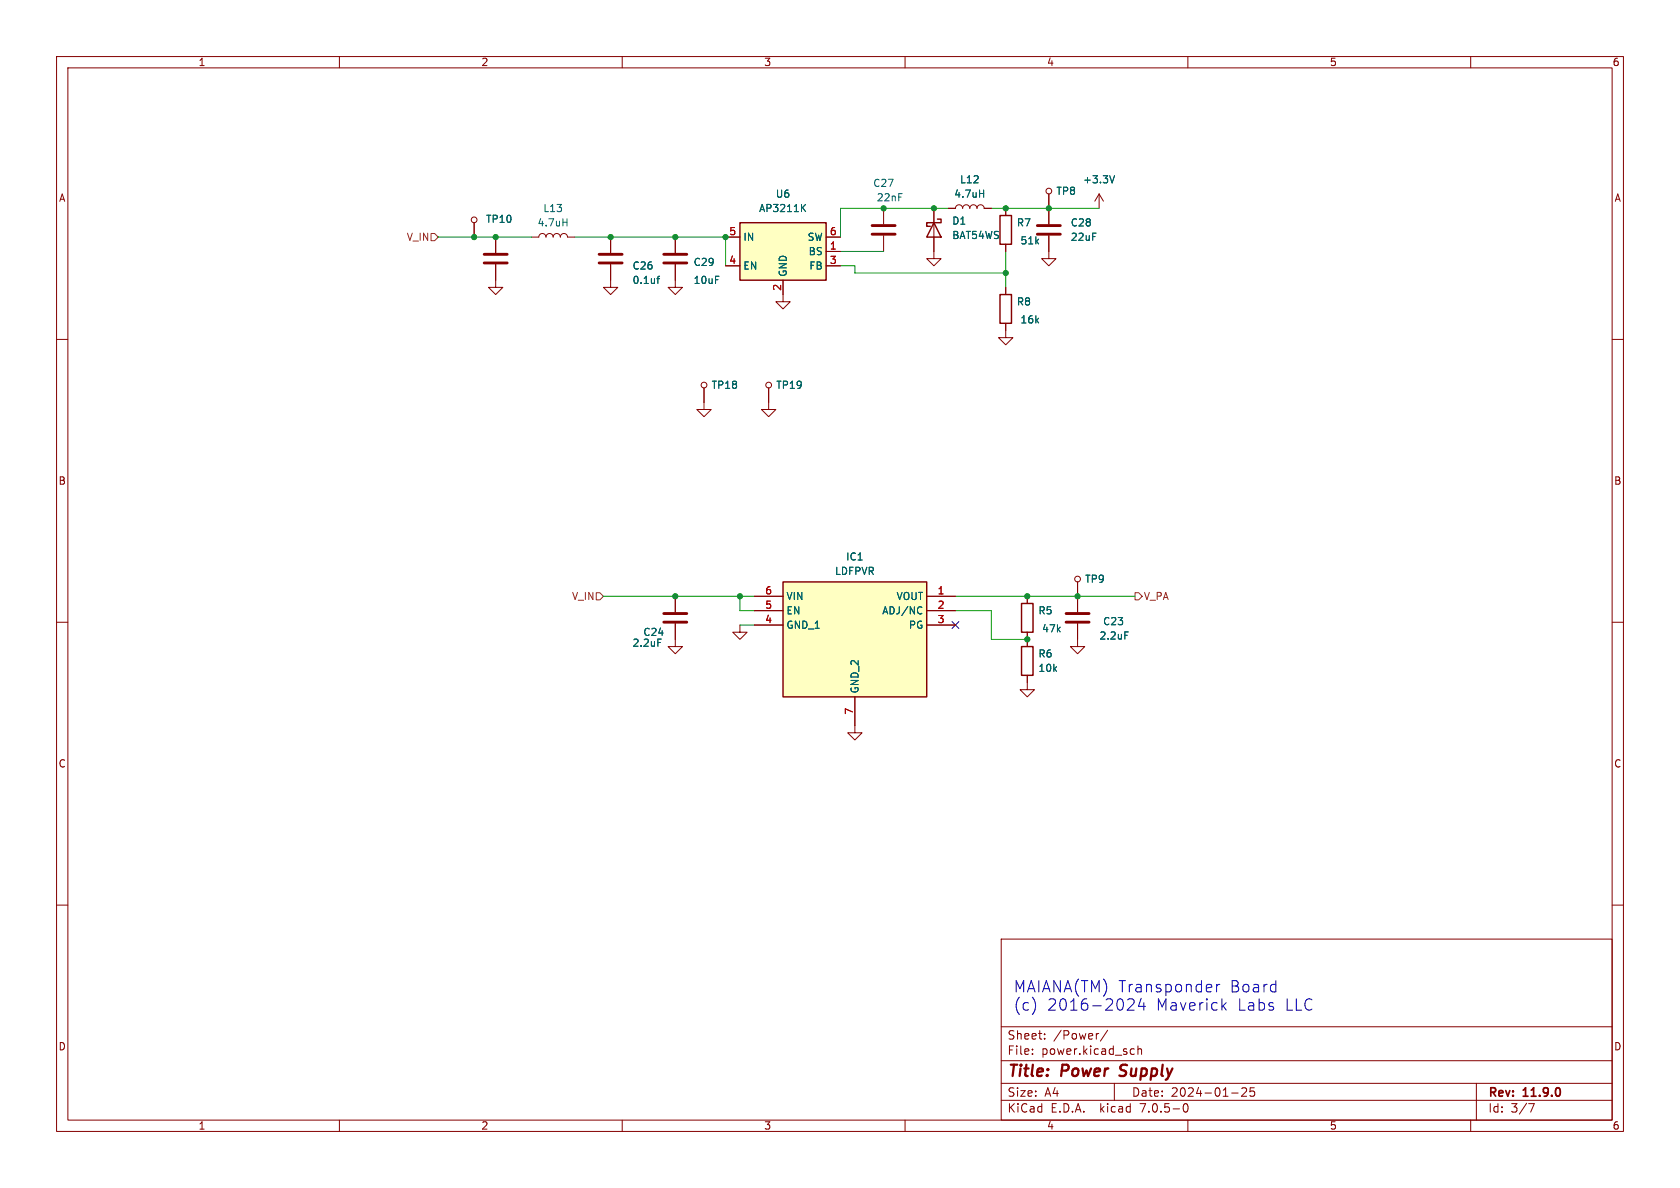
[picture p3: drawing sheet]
(kicad_sch (version 20230121) (generator eeschema)

 (paper "A4")

 (title_block
  (title "Power Supply")
  (date "2024-01-25")
  (rev "11.9.0"))

 (lib_symbols
  (symbol "Device:C" (pin_numbers hide) (pin_names (offset 0.254)) (in_bom yes) (on_board yes)
   (property "Reference" "C" (at 0.635 2.54 0) (effects (font (size 1.27 1.27)) (justify left)))
   (property "Value" "C" (at 0.635 -2.54 0) (effects (font (size 1.27 1.27)) (justify left)))
   (property "Footprint" "" (at 0.9652 -3.81 0) (effects (font (size 1.27 1.27)) hide))
   (property "Datasheet" "~" (at 0 0 0) (effects (font (size 1.27 1.27)) hide))
   (symbol "C_0_1"
    (polyline (pts (xy -2.032 -0.762) (xy 2.032 -0.762)) (stroke (width 0.508) (type default)) (fill (type none)))
    (polyline (pts (xy -2.032 0.762) (xy 2.032 0.762)) (stroke (width 0.508) (type default)) (fill (type none))))
   (symbol "C_1_1"
    (pin passive line (at 0 3.81 270) (length 2.794) (name "~" (effects (font (size 1.27 1.27)))) (number "1" (effects (font (size 1.27 1.27)))))
    (pin passive line (at 0 -3.81 90) (length 2.794) (name "~" (effects (font (size 1.27 1.27)))) (number "2" (effects (font (size 1.27 1.27)))))))
  (symbol "Device:D_Schottky" (pin_numbers hide) (pin_names (offset 1.016) hide) (in_bom yes) (on_board yes)
   (property "Reference" "D" (at 0 2.54 0) (effects (font (size 1.27 1.27))))
   (property "Value" "D_Schottky" (at 0 -2.54 0) (effects (font (size 1.27 1.27))))
   (property "Footprint" "" (at 0 0 0) (effects (font (size 1.27 1.27)) hide))
   (property "Datasheet" "~" (at 0 0 0) (effects (font (size 1.27 1.27)) hide))
   (symbol "D_Schottky_0_1"
    (polyline (pts (xy 1.27 0) (xy -1.27 0)) (stroke (width 0) (type default)) (fill (type none)))
    (polyline (pts (xy 1.27 1.27) (xy 1.27 -1.27) (xy -1.27 0) (xy 1.27 1.27)) (stroke (width 0.254) (type default)) (fill (type none)))
    (polyline (pts (xy -1.905 0.635) (xy -1.905 1.27) (xy -1.27 1.27) (xy -1.27 -1.27) (xy -0.635 -1.27) (xy -0.635 -0.635)) (stroke (width 0.254) (type default)) (fill (type none))))
   (symbol "D_Schottky_1_1"
    (pin passive line (at -3.81 0 0) (length 2.54) (name "K" (effects (font (size 1.27 1.27)))) (number "1" (effects (font (size 1.27 1.27)))))
    (pin passive line (at 3.81 0 180) (length 2.54) (name "A" (effects (font (size 1.27 1.27)))) (number "2" (effects (font (size 1.27 1.27)))))))
  (symbol "Device:L" (pin_numbers hide) (pin_names (offset 1.016) hide) (in_bom yes) (on_board yes)
   (property "Reference" "L" (at -1.27 0 90) (effects (font (size 1.27 1.27))))
   (property "Value" "L" (at 1.905 0 90) (effects (font (size 1.27 1.27))))
   (property "Footprint" "" (at 0 0 0) (effects (font (size 1.27 1.27)) hide))
   (property "Datasheet" "~" (at 0 0 0) (effects (font (size 1.27 1.27)) hide))
   (symbol "L_0_1"
    (arc (start 0 -2.54) (mid 0.6323 -1.905) (end 0 -1.27) (stroke (width 0) (type default)) (fill (type none)))
    (arc (start 0 -1.27) (mid 0.6323 -0.635) (end 0 0) (stroke (width 0) (type default)) (fill (type none)))
    (arc (start 0 0) (mid 0.6323 0.635) (end 0 1.27) (stroke (width 0) (type default)) (fill (type none)))
    (arc (start 0 1.27) (mid 0.6323 1.905) (end 0 2.54) (stroke (width 0) (type default)) (fill (type none))))
   (symbol "L_1_1"
    (pin passive line (at 0 3.81 270) (length 1.27) (name "1" (effects (font (size 1.27 1.27)))) (number "1" (effects (font (size 1.27 1.27)))))
    (pin passive line (at 0 -3.81 90) (length 1.27) (name "2" (effects (font (size 1.27 1.27)))) (number "2" (effects (font (size 1.27 1.27)))))))
  (symbol "Device:R" (pin_numbers hide) (pin_names (offset 0)) (in_bom yes) (on_board yes)
   (property "Reference" "R" (at 2.032 0 90) (effects (font (size 1.27 1.27))))
   (property "Value" "R" (at 0 0 90) (effects (font (size 1.27 1.27))))
   (property "Footprint" "" (at -1.778 0 90) (effects (font (size 1.27 1.27)) hide))
   (property "Datasheet" "~" (at 0 0 0) (effects (font (size 1.27 1.27)) hide))
   (symbol "R_0_1"
    (rectangle (start -1.016 -2.54) (end 1.016 2.54) (stroke (width 0.254) (type default)) (fill (type none))))
   (symbol "R_1_1"
    (pin passive line (at 0 3.81 270) (length 1.27) (name "~" (effects (font (size 1.27 1.27)))) (number "1" (effects (font (size 1.27 1.27)))))
    (pin passive line (at 0 -3.81 90) (length 1.27) (name "~" (effects (font (size 1.27 1.27)))) (number "2" (effects (font (size 1.27 1.27)))))))
  (symbol "LDFPVR:LDFPVR" (in_bom yes) (on_board yes)
   (property "Reference" "IC" (at 31.75 7.62 0) (effects (font (size 1.27 1.27)) (justify left top)))
   (property "Value" "LDFPVR" (at 31.75 5.08 0) (effects (font (size 1.27 1.27)) (justify left top)))
   (property "Footprint" "SON65P200X200X100-7N-D" (at 31.75 -94.92 0) (effects (font (size 1.27 1.27)) (justify left top) hide))
   (property "Datasheet" "http://www.st.com/content/ccc/resource/technical/document/datasheet/3e/64/32/d3/73/04/4a/70/DM00099995.pdf/files/DM00099995.pdf/jcr:content/translations/en.DM00099995.pdf" (at 31.75 -194.92 0) (effects (font (size 1.27 1.27)) (justify left top) hide))
   (property "Height" "1" (at 31.75 -394.92 0) (effects (font (size 1.27 1.27)) (justify left top) hide))
   (property "Mouser Part Number" "511-LDFPVR" (at 31.75 -494.92 0) (effects (font (size 1.27 1.27)) (justify left top) hide))
   (property "Mouser Price/Stock" "https://www.mouser.co.uk/ProductDetail/STMicroelectronics/LDFPVR?qs=xLDY6iXSiQbeQdnd6kJYEg%3D%3D" (at 31.75 -594.92 0) (effects (font (size 1.27 1.27)) (justify left top) hide))
   (property "Manufacturer_Name" "STMicroelectronics" (at 31.75 -694.92 0) (effects (font (size 1.27 1.27)) (justify left top) hide))
   (property "Manufacturer_Part_Number" "LDFPVR" (at 31.75 -794.92 0) (effects (font (size 1.27 1.27)) (justify left top) hide))
   (symbol "LDFPVR_1_1"
    (rectangle (start 5.08 2.54) (end 30.48 -17.78) (stroke (width 0.254) (type default)) (fill (type background)))
    (pin passive line (at 0 0 0) (length 5.08) (name "VOUT" (effects (font (size 1.27 1.27)))) (number "1" (effects (font (size 1.27 1.27)))))
    (pin passive line (at 0 -2.54 0) (length 5.08) (name "ADJ/NC" (effects (font (size 1.27 1.27)))) (number "2" (effects (font (size 1.27 1.27)))))
    (pin passive line (at 0 -5.08 0) (length 5.08) (name "PG" (effects (font (size 1.27 1.27)))) (number "3" (effects (font (size 1.27 1.27)))))
    (pin passive line (at 35.56 -5.08 180) (length 5.08) (name "GND_1" (effects (font (size 1.27 1.27)))) (number "4" (effects (font (size 1.27 1.27)))))
    (pin passive line (at 35.56 -2.54 180) (length 5.08) (name "EN" (effects (font (size 1.27 1.27)))) (number "5" (effects (font (size 1.27 1.27)))))
    (pin passive line (at 35.56 0 180) (length 5.08) (name "VIN" (effects (font (size 1.27 1.27)))) (number "6" (effects (font (size 1.27 1.27)))))
    (pin passive line (at 17.78 -22.86 90) (length 5.08) (name "GND_2" (effects (font (size 1.27 1.27)))) (number "7" (effects (font (size 1.27 1.27)))))))
  (symbol "Regulator_Switching:AP3211K" (in_bom yes) (on_board yes)
   (property "Reference" "U" (at -7.62 6.35 0) (effects (font (size 1.27 1.27)) (justify left)))
   (property "Value" "AP3211K" (at 0 6.35 0) (effects (font (size 1.27 1.27)) (justify left)))
   (property "Footprint" "Package_TO_SOT_SMD:SOT-23-6" (at 17.78 -7.62 0) (effects (font (size 1.27 1.27)) hide))
   (property "Datasheet" "https://www.diodes.com/assets/Datasheets/AP3211.pdf" (at 0 8.89 0) (effects (font (size 1.27 1.27)) hide))
   (symbol "AP3211K_0_1"
    (rectangle (start -7.62 5.08) (end 7.62 -5.08) (stroke (width 0.254) (type default)) (fill (type background))))
   (symbol "AP3211K_1_1"
    (pin passive line (at 10.16 0 180) (length 2.54) (name "BS" (effects (font (size 1.27 1.27)))) (number "1" (effects (font (size 1.27 1.27)))))
    (pin power_in line (at 0 -7.62 90) (length 2.54) (name "GND" (effects (font (size 1.27 1.27)))) (number "2" (effects (font (size 1.27 1.27)))))
    (pin input line (at 10.16 -2.54 180) (length 2.54) (name "FB" (effects (font (size 1.27 1.27)))) (number "3" (effects (font (size 1.27 1.27)))))
    (pin input line (at -10.16 -2.54 0) (length 2.54) (name "EN" (effects (font (size 1.27 1.27)))) (number "4" (effects (font (size 1.27 1.27)))))
    (pin power_in line (at -10.16 2.54 0) (length 2.54) (name "IN" (effects (font (size 1.27 1.27)))) (number "5" (effects (font (size 1.27 1.27)))))
    (pin passive line (at 10.16 2.54 180) (length 2.54) (name "SW" (effects (font (size 1.27 1.27)))) (number "6" (effects (font (size 1.27 1.27)))))))
  (symbol "TestPads:TestPad-D1.2mm" (in_bom yes) (on_board yes)
   (property "Reference" "TP" (at 1.27 4.826 0) (effects (font (size 1.27 1.27))))
   (property "Value" "" (at 0 0 0) (effects (font (size 1.27 1.27))))
   (property "Footprint" "TestPads:TP_1.2MM" (at 0 0 0) (effects (font (size 1.27 1.27)) hide))
   (property "Datasheet" "" (at 0 0 0) (effects (font (size 1.27 1.27)) hide))
   (symbol "TestPad-D1.2mm_0_1"
    (circle (center 0 3.048) (radius 0.508) (stroke (width 0) (type default)) (fill (type none))))
   (symbol "TestPad-D1.2mm_1_1"
    (pin passive line (at 0 0 90) (length 2.54) (name "P" (effects (font (size 0 0)))) (number "1" (effects (font (size 0 0)))))))
  (symbol "power:+3.3V" (power) (pin_names (offset 0)) (in_bom yes) (on_board yes)
   (property "Reference" "#PWR" (at 0 -3.81 0) (effects (font (size 1.27 1.27)) hide))
   (property "Value" "+3.3V" (at 0 3.556 0) (effects (font (size 1.27 1.27))))
   (property "Footprint" "" (at 0 0 0) (effects (font (size 1.27 1.27)) hide))
   (property "Datasheet" "" (at 0 0 0) (effects (font (size 1.27 1.27)) hide))
   (symbol "+3.3V_0_1"
    (polyline (pts (xy -0.762 1.27) (xy 0 2.54)) (stroke (width 0) (type default)) (fill (type none)))
    (polyline (pts (xy 0 0) (xy 0 2.54)) (stroke (width 0) (type default)) (fill (type none)))
    (polyline (pts (xy 0 2.54) (xy 0.762 1.27)) (stroke (width 0) (type default)) (fill (type none))))
   (symbol "+3.3V_1_1"
    (pin power_in line (at 0 0 90) (length 0) hide (name "+3.3V" (effects (font (size 1.27 1.27)))) (number "1" (effects (font (size 1.27 1.27)))))))
  (symbol "power:GND" (power) (pin_names (offset 0)) (in_bom yes) (on_board yes)
   (property "Reference" "#PWR" (at 0 -6.35 0) (effects (font (size 1.27 1.27)) hide))
   (property "Value" "GND" (at 0 -3.81 0) (effects (font (size 1.27 1.27))))
   (property "Footprint" "" (at 0 0 0) (effects (font (size 1.27 1.27)) hide))
   (property "Datasheet" "" (at 0 0 0) (effects (font (size 1.27 1.27)) hide))
   (symbol "GND_0_1"
    (polyline (pts (xy 0 0) (xy 0 -1.27) (xy 1.27 -1.27) (xy 0 -2.54) (xy -1.27 -1.27) (xy 0 -1.27)) (stroke (width 0) (type default)) (fill (type none))))
   (symbol "GND_1_1"
    (pin power_in line (at 0 0 270) (length 0) hide (name "GND" (effects (font (size 1.27 1.27)))) (number "1" (effects (font (size 1.27 1.27))))))))

 (junction (at 181.61 105.41) (diameter 0) (color 0 0 0 0))
 (junction (at 165.1 36.83) (diameter 0) (color 0 0 0 0))
 (junction (at 181.61 113.03) (diameter 0) (color 0 0 0 0))
 (junction (at 119.38 41.91) (diameter 0) (color 0 0 0 0))
 (junction (at 156.21 36.83) (diameter 0) (color 0 0 0 0))
 (junction (at 87.63 41.91) (diameter 0) (color 0 0 0 0))
 (junction (at 119.38 105.41) (diameter 0) (color 0 0 0 0))
 (junction (at 185.42 36.83) (diameter 0) (color 0 0 0 0))
 (junction (at 177.8 48.26) (diameter 0) (color 0 0 0 0))
 (junction (at 107.95 41.91) (diameter 0) (color 0 0 0 0))
 (junction (at 128.27 41.91) (diameter 0) (color 0 0 0 0))
 (junction (at 177.8 36.83) (diameter 0) (color 0 0 0 0))
 (junction (at 190.5 105.41) (diameter 0) (color 0 0 0 0))
 (junction (at 130.81 105.41) (diameter 0) (color 0 0 0 0))
 (junction (at 83.82 41.91) (diameter 0) (color 0 0 0 0))

 (no_connect (at 168.91 110.49))

 (wire (pts (xy 177.8 48.26) (xy 177.8 50.8)) (stroke (width 0) (type default)))
 (wire (pts (xy 119.38 105.41) (xy 130.81 105.41)) (stroke (width 0) (type default)))
 (wire (pts (xy 185.42 36.83) (xy 194.31 36.83)) (stroke (width 0) (type default)))
 (wire (pts (xy 130.81 110.49) (xy 133.35 110.49)) (stroke (width 0) (type default)))
 (wire (pts (xy 148.59 41.91) (xy 148.59 36.83)) (stroke (width 0) (type default)))
 (wire (pts (xy 133.35 107.95) (xy 130.81 107.95)) (stroke (width 0) (type default)))
 (wire (pts (xy 77.47 41.91) (xy 83.82 41.91)) (stroke (width 0) (type default)))
 (wire (pts (xy 175.26 107.95) (xy 175.26 113.03)) (stroke (width 0) (type default)))
 (wire (pts (xy 130.81 105.41) (xy 133.35 105.41)) (stroke (width 0) (type default)))
 (wire (pts (xy 168.91 107.95) (xy 175.26 107.95)) (stroke (width 0) (type default)))
 (wire (pts (xy 151.13 46.99) (xy 151.13 48.26)) (stroke (width 0) (type default)))
 (wire (pts (xy 177.8 44.45) (xy 177.8 48.26)) (stroke (width 0) (type default)))
 (wire (pts (xy 106.68 105.41) (xy 119.38 105.41)) (stroke (width 0) (type default)))
 (wire (pts (xy 130.81 105.41) (xy 130.81 107.95)) (stroke (width 0) (type default)))
 (wire (pts (xy 175.26 36.83) (xy 177.8 36.83)) (stroke (width 0) (type default)))
 (wire (pts (xy 156.21 36.83) (xy 165.1 36.83)) (stroke (width 0) (type default)))
 (wire (pts (xy 87.63 41.91) (xy 93.98 41.91)) (stroke (width 0) (type default)))
 (wire (pts (xy 177.8 36.83) (xy 185.42 36.83)) (stroke (width 0) (type default)))
 (wire (pts (xy 165.1 36.83) (xy 167.64 36.83)) (stroke (width 0) (type default)))
 (wire (pts (xy 148.59 36.83) (xy 156.21 36.83)) (stroke (width 0) (type default)))
 (wire (pts (xy 128.27 41.91) (xy 128.27 46.99)) (stroke (width 0) (type default)))
 (wire (pts (xy 148.59 44.45) (xy 156.21 44.45)) (stroke (width 0) (type default)))
 (wire (pts (xy 175.26 113.03) (xy 181.61 113.03)) (stroke (width 0) (type default)))
 (wire (pts (xy 181.61 105.41) (xy 190.5 105.41)) (stroke (width 0) (type default)))
 (wire (pts (xy 151.13 48.26) (xy 177.8 48.26)) (stroke (width 0) (type default)))
 (wire (pts (xy 190.5 105.41) (xy 200.66 105.41)) (stroke (width 0) (type default)))
 (wire (pts (xy 119.38 41.91) (xy 128.27 41.91)) (stroke (width 0) (type default)))
 (wire (pts (xy 101.6 41.91) (xy 107.95 41.91)) (stroke (width 0) (type default)))
 (wire (pts (xy 107.95 41.91) (xy 119.38 41.91)) (stroke (width 0) (type default)))
 (wire (pts (xy 168.91 105.41) (xy 181.61 105.41)) (stroke (width 0) (type default)))
 (wire (pts (xy 148.59 46.99) (xy 151.13 46.99)) (stroke (width 0) (type default)))
 (wire (pts (xy 83.82 41.91) (xy 87.63 41.91)) (stroke (width 0) (type default)))

 (text "MAIANA(TM) Transponder Board\n(c) 2016-2024 Maverick Labs LLC" (at 179.07 179.07 0) (effects (font (size 2 2)) (justify left bottom)))

 (hierarchical_label "V_IN" (shape input) (at 106.68 105.41 180) (fields_autoplaced) (effects (font (size 1.27 1.27)) (justify right)))
 (hierarchical_label "V_PA" (shape output) (at 200.66 105.41 0) (fields_autoplaced) (effects (font (size 1.27 1.27)) (justify left)))
 (hierarchical_label "V_IN" (shape input) (at 77.47 41.91 180) (fields_autoplaced) (effects (font (size 1.27 1.27)) (justify right)))

 (symbol (lib_id "Device:C") (at 156.21 40.64 180) (unit 1) (in_bom yes) (on_board yes) (dnp no)
  (property "Reference" "C6" (at 154.305 32.385 0) (effects (font (size 1.27 1.27)) (justify right)))
  (property "Value" "22nF" (at 154.94 34.925 0) (effects (font (size 1.27 1.27)) (justify right)))
  (property "Footprint" "Capacitor_SMD:C_0603_1608Metric" (at 155.2448 36.83 0) (effects (font (size 1.27 1.27)) hide))
  (property "Datasheet" "~" (at 156.21 40.64 0) (effects (font (size 1.27 1.27)) hide)) (pin "1") (pin "2")
  (instances (project "transponder-11.9.0" (path "" (reference "C6") (unit 1)) (path "" (reference "C27") (unit 1)))))

 (symbol (lib_id "LDFPVR:LDFPVR") (at 168.91 105.41 0) (mirror y) (unit 1) (in_bom yes) (on_board yes) (dnp no)
  (property "Reference" "IC1" (at 151.13 98.425 0) (effects (font (size 1.27 1.27))))
  (property "Value" "LDFPVR" (at 151.13 100.965 0) (effects (font (size 1.27 1.27))))
  (property "Footprint" "KiCadFootprints:SON65P200X200X100-7N-D" (at 137.16 200.33 0) (effects (font (size 1.27 1.27)) (justify left top) hide))
  (property "Datasheet" "http://www.st.com/content/ccc/resource/technical/document/datasheet/3e/64/32/d3/73/04/4a/70/DM00099995.pdf/files/DM00099995.pdf/jcr:content/translations/en.DM00099995.pdf" (at 137.16 300.33 0) (effects (font (size 1.27 1.27)) (justify left top) hide))
  (property "Height" "1" (at 137.16 500.33 0) (effects (font (size 1.27 1.27)) (justify left top) hide))
  (property "Mouser Part Number" "511-LDFPVR" (at 137.16 600.33 0) (effects (font (size 1.27 1.27)) (justify left top) hide))
  (property "Mouser Price/Stock" "https://www.mouser.co.uk/ProductDetail/STMicroelectronics/LDFPVR?qs=xLDY6iXSiQbeQdnd6kJYEg%3D%3D" (at 137.16 700.33 0) (effects (font (size 1.27 1.27)) (justify left top) hide))
  (property "Manufacturer_Name" "STMicroelectronics" (at 137.16 800.33 0) (effects (font (size 1.27 1.27)) (justify left top) hide))
  (property "Manufacturer_Part_Number" "LDFPVR" (at 137.16 900.33 0) (effects (font (size 1.27 1.27)) (justify left top) hide)) (pin "1") (pin "2") (pin "3") (pin "4") (pin "5") (pin "6") (pin "7")
  (instances (project "transponder-11.9.0" (path "" (reference "IC1") (unit 1)))))

 (symbol (lib_id "power:GND") (at 138.43 52.07 0) (unit 1) (in_bom yes) (on_board yes) (dnp no) (fields_autoplaced)
  (property "Reference" "#PWR028" (at 138.43 58.42 0) (effects (font (size 1.27 1.27)) hide))
  (property "Value" "GND" (at 138.43 57.15 0) (effects (font (size 1.27 1.27)) hide))
  (property "Footprint" "" (at 138.43 52.07 0) (effects (font (size 1.27 1.27)) hide))
  (property "Datasheet" "" (at 138.43 52.07 0) (effects (font (size 1.27 1.27)) hide)) (pin "1")
  (instances (project "transponder-11.9.0" (path "" (reference "#PWR028") (unit 1)) (path "" (reference "#PWR037") (unit 1)))))

 (symbol (lib_id "TestPads:TestPad-D1.2mm") (at 135.89 71.12 0) (unit 1) (in_bom yes) (on_board yes) (dnp no) (fields_autoplaced)
  (property "Reference" "TP19" (at 137.16 68.072 0) (effects (font (size 1.27 1.27)) (justify left)))
  (property "Value" "~" (at 135.89 71.12 0) (effects (font (size 1.27 1.27))))
  (property "Footprint" "TestPads:TP_1.2MM" (at 135.89 71.12 0) (effects (font (size 1.27 1.27)) hide))
  (property "Datasheet" "" (at 135.89 71.12 0) (effects (font (size 1.27 1.27)) hide)) (pin "1")
  (instances (project "transponder-11.9.0" (path "" (reference "TP19") (unit 1)))))

 (symbol (lib_id "Device:R") (at 181.61 109.22 0) (unit 1) (in_bom yes) (on_board yes) (dnp no)
  (property "Reference" "R3" (at 183.515 107.95 0) (effects (font (size 1.27 1.27)) (justify left)))
  (property "Value" "47k" (at 184.15 111.125 0) (effects (font (size 1.27 1.27)) (justify left)))
  (property "Footprint" "Resistor_SMD:R_0603_1608Metric" (at 179.832 109.22 90) (effects (font (size 1.27 1.27)) hide))
  (property "Datasheet" "~" (at 181.61 109.22 0) (effects (font (size 1.27 1.27)) hide)) (pin "1") (pin "2")
  (instances (project "transponder-11.9.0" (path "" (reference "R3") (unit 1)) (path "" (reference "R5") (unit 1)))))

 (symbol (lib_id "Device:L") (at 171.45 36.83 90) (unit 1) (in_bom yes) (on_board yes) (dnp no) (fields_autoplaced)
  (property "Reference" "L12" (at 171.45 31.75 90) (effects (font (size 1.27 1.27))))
  (property "Value" "4.7uH" (at 171.45 34.29 90) (effects (font (size 1.27 1.27))))
  (property "Footprint" "Resistor_SMD:R_0805_2012Metric" (at 171.45 36.83 0) (effects (font (size 1.27 1.27)) hide))
  (property "Datasheet" "~" (at 171.45 36.83 0) (effects (font (size 1.27 1.27)) hide)) (pin "1") (pin "2")
  (instances (project "transponder-11.9.0" (path "" (reference "L12") (unit 1)))))

 (symbol (lib_id "Device:C") (at 190.5 109.22 180) (unit 1) (in_bom yes) (on_board yes) (dnp no)
  (property "Reference" "C6" (at 194.945 109.855 0) (effects (font (size 1.27 1.27)) (justify right)))
  (property "Value" "2.2uF" (at 194.31 112.395 0) (effects (font (size 1.27 1.27)) (justify right)))
  (property "Footprint" "Capacitor_SMD:C_0603_1608Metric" (at 189.5348 105.41 0) (effects (font (size 1.27 1.27)) hide))
  (property "Datasheet" "~" (at 190.5 109.22 0) (effects (font (size 1.27 1.27)) hide)) (pin "1") (pin "2")
  (instances (project "transponder-11.9.0" (path "" (reference "C6") (unit 1)) (path "" (reference "C19") (unit 1)) (path "" (reference "C23") (unit 1)))))

 (symbol (lib_id "TestPads:TestPad-D1.2mm") (at 190.5 105.41 0) (unit 1) (in_bom yes) (on_board yes) (dnp no) (fields_autoplaced)
  (property "Reference" "TP9" (at 191.77 102.362 0) (effects (font (size 1.27 1.27)) (justify left)))
  (property "Value" "~" (at 190.5 105.41 0) (effects (font (size 1.27 1.27))))
  (property "Footprint" "TestPads:TP_1.2MM" (at 190.5 105.41 0) (effects (font (size 1.27 1.27)) hide))
  (property "Datasheet" "" (at 190.5 105.41 0) (effects (font (size 1.27 1.27)) hide)) (pin "1")
  (instances (project "transponder-11.9.0" (path "" (reference "TP9") (unit 1)))))

 (symbol (lib_id "power:GND") (at 181.61 120.65 0) (unit 1) (in_bom yes) (on_board yes) (dnp no) (fields_autoplaced)
  (property "Reference" "#PWR028" (at 181.61 127 0) (effects (font (size 1.27 1.27)) hide))
  (property "Value" "GND" (at 181.61 125.73 0) (effects (font (size 1.27 1.27)) hide))
  (property "Footprint" "" (at 181.61 120.65 0) (effects (font (size 1.27 1.27)) hide))
  (property "Datasheet" "" (at 181.61 120.65 0) (effects (font (size 1.27 1.27)) hide)) (pin "1")
  (instances (project "transponder-11.9.0" (path "" (reference "#PWR028") (unit 1)) (path "" (reference "#PWR033") (unit 1)))))

 (symbol (lib_id "power:GND") (at 119.38 113.03 0) (unit 1) (in_bom yes) (on_board yes) (dnp no) (fields_autoplaced)
  (property "Reference" "#PWR028" (at 119.38 119.38 0) (effects (font (size 1.27 1.27)) hide))
  (property "Value" "GND" (at 119.38 118.11 0) (effects (font (size 1.27 1.27)) hide))
  (property "Footprint" "" (at 119.38 113.03 0) (effects (font (size 1.27 1.27)) hide))
  (property "Datasheet" "" (at 119.38 113.03 0) (effects (font (size 1.27 1.27)) hide)) (pin "1")
  (instances (project "transponder-11.9.0" (path "" (reference "#PWR028") (unit 1)) (path "" (reference "#PWR036") (unit 1)))))

 (symbol (lib_id "Device:C") (at 119.38 109.22 180) (unit 1) (in_bom yes) (on_board yes) (dnp no)
  (property "Reference" "C6" (at 113.665 111.76 0) (effects (font (size 1.27 1.27)) (justify right)))
  (property "Value" "2.2uF" (at 111.76 113.665 0) (effects (font (size 1.27 1.27)) (justify right)))
  (property "Footprint" "Capacitor_SMD:C_0603_1608Metric" (at 118.4148 105.41 0) (effects (font (size 1.27 1.27)) hide))
  (property "Datasheet" "~" (at 119.38 109.22 0) (effects (font (size 1.27 1.27)) hide)) (pin "1") (pin "2")
  (instances (project "transponder-11.9.0" (path "" (reference "C6") (unit 1)) (path "" (reference "C19") (unit 1)) (path "" (reference "C24") (unit 1)))))

 (symbol (lib_id "Device:C") (at 107.95 45.72 180) (unit 1) (in_bom yes) (on_board yes) (dnp no)
  (property "Reference" "C6" (at 111.76 46.99 0) (effects (font (size 1.27 1.27)) (justify right)))
  (property "Value" "0.1uf" (at 111.76 49.53 0) (effects (font (size 1.27 1.27)) (justify right)))
  (property "Footprint" "Capacitor_SMD:C_0603_1608Metric" (at 106.9848 41.91 0) (effects (font (size 1.27 1.27)) hide))
  (property "Datasheet" "~" (at 107.95 45.72 0) (effects (font (size 1.27 1.27)) hide)) (pin "1") (pin "2")
  (instances (project "transponder-11.9.0" (path "" (reference "C6") (unit 1)) (path "" (reference "C26") (unit 1)))))

 (symbol (lib_id "Device:R") (at 177.8 54.61 0) (unit 1) (in_bom yes) (on_board yes) (dnp no)
  (property "Reference" "R3" (at 179.705 53.34 0) (effects (font (size 1.27 1.27)) (justify left)))
  (property "Value" "16k" (at 180.34 56.515 0) (effects (font (size 1.27 1.27)) (justify left)))
  (property "Footprint" "Resistor_SMD:R_0603_1608Metric" (at 176.022 54.61 90) (effects (font (size 1.27 1.27)) hide))
  (property "Datasheet" "~" (at 177.8 54.61 0) (effects (font (size 1.27 1.27)) hide)) (pin "1") (pin "2")
  (instances (project "transponder-11.9.0" (path "" (reference "R3") (unit 1)) (path "" (reference "R8") (unit 1)))))

 (symbol (lib_id "power:GND") (at 165.1 44.45 0) (unit 1) (in_bom yes) (on_board yes) (dnp no) (fields_autoplaced)
  (property "Reference" "#PWR028" (at 165.1 50.8 0) (effects (font (size 1.27 1.27)) hide))
  (property "Value" "GND" (at 165.1 49.53 0) (effects (font (size 1.27 1.27)) hide))
  (property "Footprint" "" (at 165.1 44.45 0) (effects (font (size 1.27 1.27)) hide))
  (property "Datasheet" "" (at 165.1 44.45 0) (effects (font (size 1.27 1.27)) hide)) (pin "1")
  (instances (project "transponder-11.9.0" (path "" (reference "#PWR028") (unit 1)) (path "" (reference "#PWR041") (unit 1)))))

 (symbol (lib_id "power:+3.3V") (at 194.31 36.83 0) (unit 1) (in_bom yes) (on_board yes) (dnp no) (fields_autoplaced)
  (property "Reference" "#PWR043" (at 194.31 40.64 0) (effects (font (size 1.27 1.27)) hide))
  (property "Value" "+3.3V" (at 194.31 31.75 0) (effects (font (size 1.27 1.27))))
  (property "Footprint" "" (at 194.31 36.83 0) (effects (font (size 1.27 1.27)) hide))
  (property "Datasheet" "" (at 194.31 36.83 0) (effects (font (size 1.27 1.27)) hide)) (pin "1")
  (instances (project "transponder-11.9.0" (path "" (reference "#PWR043") (unit 1)))))

 (symbol (lib_id "Device:R") (at 181.61 116.84 0) (unit 1) (in_bom yes) (on_board yes) (dnp no) (fields_autoplaced)
  (property "Reference" "R3" (at 183.515 115.57 0) (effects (font (size 1.27 1.27)) (justify left)))
  (property "Value" "10k" (at 183.515 118.11 0) (effects (font (size 1.27 1.27)) (justify left)))
  (property "Footprint" "Resistor_SMD:R_0603_1608Metric" (at 179.832 116.84 90) (effects (font (size 1.27 1.27)) hide))
  (property "Datasheet" "~" (at 181.61 116.84 0) (effects (font (size 1.27 1.27)) hide)) (pin "1") (pin "2")
  (instances (project "transponder-11.9.0" (path "" (reference "R3") (unit 1)) (path "" (reference "R6") (unit 1)))))

 (symbol (lib_id "Device:D_Schottky") (at 165.1 40.64 270) (unit 1) (in_bom yes) (on_board yes) (dnp no) (fields_autoplaced)
  (property "Reference" "D1" (at 168.275 39.0525 90) (effects (font (size 1.27 1.27)) (justify left)))
  (property "Value" "BAT54WS" (at 168.275 41.5925 90) (effects (font (size 1.27 1.27)) (justify left)))
  (property "Footprint" "Diode_SMD:D_SOD-323" (at 165.1 40.64 0) (effects (font (size 1.27 1.27)) hide))
  (property "Datasheet" "~" (at 165.1 40.64 0) (effects (font (size 1.27 1.27)) hide)) (pin "1") (pin "2")
  (instances (project "transponder-11.9.0" (path "" (reference "D1") (unit 1)))))

 (symbol (lib_id "TestPads:TestPad-D1.2mm") (at 185.42 36.83 0) (unit 1) (in_bom yes) (on_board yes) (dnp no) (fields_autoplaced)
  (property "Reference" "TP8" (at 186.69 33.782 0) (effects (font (size 1.27 1.27)) (justify left)))
  (property "Value" "~" (at 185.42 36.83 0) (effects (font (size 1.27 1.27))))
  (property "Footprint" "TestPads:TP_1.2MM" (at 185.42 36.83 0) (effects (font (size 1.27 1.27)) hide))
  (property "Datasheet" "" (at 185.42 36.83 0) (effects (font (size 1.27 1.27)) hide)) (pin "1")
  (instances (project "transponder-11.9.0" (path "" (reference "TP8") (unit 1)))))

 (symbol (lib_id "Device:C") (at 87.63 45.72 180) (unit 1) (in_bom yes) (on_board yes) (dnp no)
  (property "Reference" "C6" (at 91.44 46.99 0) (effects (font (size 1.27 1.27)) (justify right) hide))
  (property "Value" "0.1uf" (at 91.44 49.53 0) (effects (font (size 1.27 1.27)) (justify right) hide))
  (property "Footprint" "Capacitor_SMD:C_0603_1608Metric" (at 86.6648 41.91 0) (effects (font (size 1.27 1.27)) hide))
  (property "Datasheet" "~" (at 87.63 45.72 0) (effects (font (size 1.27 1.27)) hide)) (pin "1") (pin "2")
  (instances (project "transponder-11.9.0" (path "" (reference "C6") (unit 1)) (path "" (reference "C25") (unit 1)))))

 (symbol (lib_id "power:GND") (at 185.42 44.45 0) (unit 1) (in_bom yes) (on_board yes) (dnp no) (fields_autoplaced)
  (property "Reference" "#PWR028" (at 185.42 50.8 0) (effects (font (size 1.27 1.27)) hide))
  (property "Value" "GND" (at 185.42 49.53 0) (effects (font (size 1.27 1.27)) hide))
  (property "Footprint" "" (at 185.42 44.45 0) (effects (font (size 1.27 1.27)) hide))
  (property "Datasheet" "" (at 185.42 44.45 0) (effects (font (size 1.27 1.27)) hide)) (pin "1")
  (instances (project "transponder-11.9.0" (path "" (reference "#PWR028") (unit 1)) (path "" (reference "#PWR042") (unit 1)))))

 (symbol (lib_id "TestPads:TestPad-D1.2mm") (at 83.82 41.91 0) (unit 1) (in_bom yes) (on_board yes) (dnp no)
  (property "Reference" "TP10" (at 85.852 38.735 0) (effects (font (size 1.27 1.27)) (justify left)))
  (property "Value" "~" (at 83.82 41.91 0) (effects (font (size 1.27 1.27))))
  (property "Footprint" "TestPads:TP_1.2MM" (at 83.82 41.91 0) (effects (font (size 1.27 1.27)) hide))
  (property "Datasheet" "" (at 83.82 41.91 0) (effects (font (size 1.27 1.27)) hide)) (pin "1")
  (instances (project "transponder-11.9.0" (path "" (reference "TP10") (unit 1)))))

 (symbol (lib_id "power:GND") (at 177.8 58.42 0) (unit 1) (in_bom yes) (on_board yes) (dnp no) (fields_autoplaced)
  (property "Reference" "#PWR028" (at 177.8 64.77 0) (effects (font (size 1.27 1.27)) hide))
  (property "Value" "GND" (at 177.8 63.5 0) (effects (font (size 1.27 1.27)) hide))
  (property "Footprint" "" (at 177.8 58.42 0) (effects (font (size 1.27 1.27)) hide))
  (property "Datasheet" "" (at 177.8 58.42 0) (effects (font (size 1.27 1.27)) hide)) (pin "1")
  (instances (project "transponder-11.9.0" (path "" (reference "#PWR028") (unit 1)) (path "" (reference "#PWR044") (unit 1)))))

 (symbol (lib_id "Regulator_Switching:AP3211K") (at 138.43 44.45 0) (unit 1) (in_bom yes) (on_board yes) (dnp no) (fields_autoplaced)
  (property "Reference" "U6" (at 138.43 34.29 0) (effects (font (size 1.27 1.27))))
  (property "Value" "AP3211K" (at 138.43 36.83 0) (effects (font (size 1.27 1.27))))
  (property "Footprint" "Package_TO_SOT_SMD:SOT-23-6" (at 156.21 52.07 0) (effects (font (size 1.27 1.27)) hide))
  (property "Datasheet" "https://www.diodes.com/assets/Datasheets/AP3211.pdf" (at 138.43 35.56 0) (effects (font (size 1.27 1.27)) hide)) (pin "1") (pin "2") (pin "3") (pin "4") (pin "5") (pin "6")
  (instances (project "transponder-11.9.0" (path "" (reference "U6") (unit 1)))))

 (symbol (lib_id "power:GND") (at 135.89 71.12 0) (unit 1) (in_bom yes) (on_board yes) (dnp no) (fields_autoplaced)
  (property "Reference" "#PWR028" (at 135.89 77.47 0) (effects (font (size 1.27 1.27)) hide))
  (property "Value" "GND" (at 135.89 76.2 0) (effects (font (size 1.27 1.27)) hide))
  (property "Footprint" "" (at 135.89 71.12 0) (effects (font (size 1.27 1.27)) hide))
  (property "Datasheet" "" (at 135.89 71.12 0) (effects (font (size 1.27 1.27)) hide)) (pin "1")
  (instances (project "transponder-11.9.0" (path "" (reference "#PWR028") (unit 1)) (path "" (reference "#PWR075") (unit 1)))))

 (symbol (lib_id "Device:C") (at 119.38 45.72 0) (unit 1) (in_bom yes) (on_board yes) (dnp no)
  (property "Reference" "C29" (at 122.555 46.355 0) (effects (font (size 1.27 1.27)) (justify left)))
  (property "Value" "10uF" (at 122.555 49.53 0) (effects (font (size 1.27 1.27)) (justify left)))
  (property "Footprint" "Capacitor_SMD:C_0805_2012Metric" (at 120.3452 49.53 0) (effects (font (size 1.27 1.27)) hide))
  (property "Datasheet" "~" (at 119.38 45.72 0) (effects (font (size 1.27 1.27)) hide)) (pin "1") (pin "2")
  (instances (project "transponder-11.9.0" (path "" (reference "C29") (unit 1)))))

 (symbol (lib_id "power:GND") (at 107.95 49.53 0) (unit 1) (in_bom yes) (on_board yes) (dnp no) (fields_autoplaced)
  (property "Reference" "#PWR028" (at 107.95 55.88 0) (effects (font (size 1.27 1.27)) hide))
  (property "Value" "GND" (at 107.95 54.61 0) (effects (font (size 1.27 1.27)) hide))
  (property "Footprint" "" (at 107.95 49.53 0) (effects (font (size 1.27 1.27)) hide))
  (property "Datasheet" "" (at 107.95 49.53 0) (effects (font (size 1.27 1.27)) hide)) (pin "1")
  (instances (project "transponder-11.9.0" (path "" (reference "#PWR028") (unit 1)) (path "" (reference "#PWR039") (unit 1)))))

 (symbol (lib_id "Device:C") (at 185.42 40.64 0) (unit 1) (in_bom yes) (on_board yes) (dnp no) (fields_autoplaced)
  (property "Reference" "C28" (at 189.23 39.37 0) (effects (font (size 1.27 1.27)) (justify left)))
  (property "Value" "22uF" (at 189.23 41.91 0) (effects (font (size 1.27 1.27)) (justify left)))
  (property "Footprint" "Capacitor_SMD:C_0805_2012Metric" (at 186.3852 44.45 0) (effects (font (size 1.27 1.27)) hide))
  (property "Datasheet" "~" (at 185.42 40.64 0) (effects (font (size 1.27 1.27)) hide)) (pin "1") (pin "2")
  (instances (project "transponder-11.9.0" (path "" (reference "C28") (unit 1)))))

 (symbol (lib_id "power:GND") (at 130.81 110.49 0) (unit 1) (in_bom yes) (on_board yes) (dnp no) (fields_autoplaced)
  (property "Reference" "#PWR028" (at 130.81 116.84 0) (effects (font (size 1.27 1.27)) hide))
  (property "Value" "GND" (at 130.81 115.57 0) (effects (font (size 1.27 1.27)) hide))
  (property "Footprint" "" (at 130.81 110.49 0) (effects (font (size 1.27 1.27)) hide))
  (property "Datasheet" "" (at 130.81 110.49 0) (effects (font (size 1.27 1.27)) hide)) (pin "1")
  (instances (project "transponder-11.9.0" (path "" (reference "#PWR028") (unit 1)) (path "" (reference "#PWR034") (unit 1)))))

 (symbol (lib_id "Device:L") (at 97.79 41.91 90) (unit 1) (in_bom yes) (on_board yes) (dnp no) (fields_autoplaced)
  (property "Reference" "L13" (at 97.79 36.83 90) (effects (font (size 1.27 1.27))))
  (property "Value" "4.7uH" (at 97.79 39.37 90) (effects (font (size 1.27 1.27))))
  (property "Footprint" "Resistor_SMD:R_0805_2012Metric" (at 97.79 41.91 0) (effects (font (size 1.27 1.27)) hide))
  (property "Datasheet" "~" (at 97.79 41.91 0) (effects (font (size 1.27 1.27)) hide)) (pin "1") (pin "2")
  (instances (project "transponder-11.9.0" (path "" (reference "L13") (unit 1)))))

 (symbol (lib_id "power:GND") (at 124.46 71.12 0) (unit 1) (in_bom yes) (on_board yes) (dnp no) (fields_autoplaced)
  (property "Reference" "#PWR028" (at 124.46 77.47 0) (effects (font (size 1.27 1.27)) hide))
  (property "Value" "GND" (at 124.46 76.2 0) (effects (font (size 1.27 1.27)) hide))
  (property "Footprint" "" (at 124.46 71.12 0) (effects (font (size 1.27 1.27)) hide))
  (property "Datasheet" "" (at 124.46 71.12 0) (effects (font (size 1.27 1.27)) hide)) (pin "1")
  (instances (project "transponder-11.9.0" (path "" (reference "#PWR028") (unit 1)) (path "" (reference "#PWR074") (unit 1)))))

 (symbol (lib_id "power:GND") (at 151.13 128.27 0) (unit 1) (in_bom yes) (on_board yes) (dnp no) (fields_autoplaced)
  (property "Reference" "#PWR028" (at 151.13 134.62 0) (effects (font (size 1.27 1.27)) hide))
  (property "Value" "GND" (at 151.13 133.35 0) (effects (font (size 1.27 1.27)) hide))
  (property "Footprint" "" (at 151.13 128.27 0) (effects (font (size 1.27 1.27)) hide))
  (property "Datasheet" "" (at 151.13 128.27 0) (effects (font (size 1.27 1.27)) hide)) (pin "1")
  (instances (project "transponder-11.9.0" (path "" (reference "#PWR028") (unit 1)) (path "" (reference "#PWR032") (unit 1)))))

 (symbol (lib_id "power:GND") (at 119.38 49.53 0) (unit 1) (in_bom yes) (on_board yes) (dnp no) (fields_autoplaced)
  (property "Reference" "#PWR028" (at 119.38 55.88 0) (effects (font (size 1.27 1.27)) hide))
  (property "Value" "GND" (at 119.38 54.61 0) (effects (font (size 1.27 1.27)) hide))
  (property "Footprint" "" (at 119.38 49.53 0) (effects (font (size 1.27 1.27)) hide))
  (property "Datasheet" "" (at 119.38 49.53 0) (effects (font (size 1.27 1.27)) hide)) (pin "1")
  (instances (project "transponder-11.9.0" (path "" (reference "#PWR028") (unit 1)) (path "" (reference "#PWR038") (unit 1)))))

 (symbol (lib_id "Device:R") (at 177.8 40.64 0) (unit 1) (in_bom yes) (on_board yes) (dnp no)
  (property "Reference" "R3" (at 179.705 39.37 0) (effects (font (size 1.27 1.27)) (justify left)))
  (property "Value" "51k" (at 180.34 42.545 0) (effects (font (size 1.27 1.27)) (justify left)))
  (property "Footprint" "Resistor_SMD:R_0603_1608Metric" (at 176.022 40.64 90) (effects (font (size 1.27 1.27)) hide))
  (property "Datasheet" "~" (at 177.8 40.64 0) (effects (font (size 1.27 1.27)) hide)) (pin "1") (pin "2")
  (instances (project "transponder-11.9.0" (path "" (reference "R3") (unit 1)) (path "" (reference "R7") (unit 1)))))

 (symbol (lib_id "power:GND") (at 190.5 113.03 0) (unit 1) (in_bom yes) (on_board yes) (dnp no) (fields_autoplaced)
  (property "Reference" "#PWR028" (at 190.5 119.38 0) (effects (font (size 1.27 1.27)) hide))
  (property "Value" "GND" (at 190.5 118.11 0) (effects (font (size 1.27 1.27)) hide))
  (property "Footprint" "" (at 190.5 113.03 0) (effects (font (size 1.27 1.27)) hide))
  (property "Datasheet" "" (at 190.5 113.03 0) (effects (font (size 1.27 1.27)) hide)) (pin "1")
  (instances (project "transponder-11.9.0" (path "" (reference "#PWR028") (unit 1)) (path "" (reference "#PWR035") (unit 1)))))

 (symbol (lib_id "TestPads:TestPad-D1.2mm") (at 124.46 71.12 0) (unit 1) (in_bom yes) (on_board yes) (dnp no) (fields_autoplaced)
  (property "Reference" "TP18" (at 125.73 68.072 0) (effects (font (size 1.27 1.27)) (justify left)))
  (property "Value" "~" (at 124.46 71.12 0) (effects (font (size 1.27 1.27))))
  (property "Footprint" "TestPads:TP_1.2MM" (at 124.46 71.12 0) (effects (font (size 1.27 1.27)) hide))
  (property "Datasheet" "" (at 124.46 71.12 0) (effects (font (size 1.27 1.27)) hide)) (pin "1")
  (instances (project "transponder-11.9.0" (path "" (reference "TP18") (unit 1)))))

 (symbol (lib_id "power:GND") (at 87.63 49.53 0) (unit 1) (in_bom yes) (on_board yes) (dnp no) (fields_autoplaced)
  (property "Reference" "#PWR028" (at 87.63 55.88 0) (effects (font (size 1.27 1.27)) hide))
  (property "Value" "GND" (at 87.63 54.61 0) (effects (font (size 1.27 1.27)) hide))
  (property "Footprint" "" (at 87.63 49.53 0) (effects (font (size 1.27 1.27)) hide))
  (property "Datasheet" "" (at 87.63 49.53 0) (effects (font (size 1.27 1.27)) hide)) (pin "1")
  (instances (project "transponder-11.9.0" (path "" (reference "#PWR028") (unit 1)) (path "" (reference "#PWR040") (unit 1))))))
